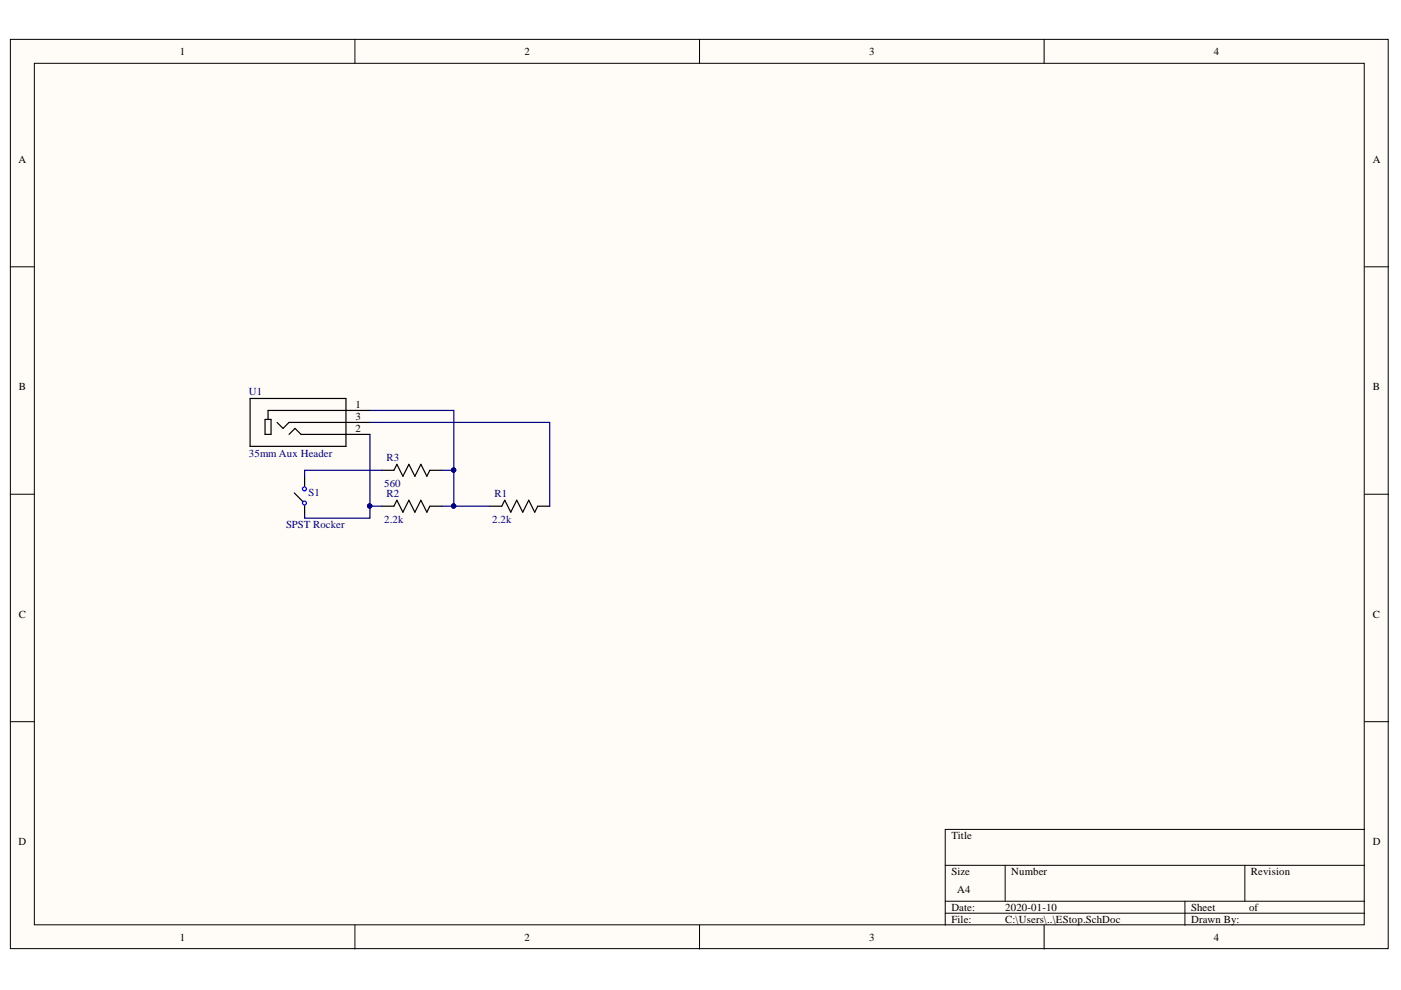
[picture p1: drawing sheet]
# Altium project E_stop.PrjPCB
1 sheet, 5 parts. Net scope: global (net labels, ports and power ports of the same name join across sheets).
Board file: PCB1.PcbDoc

## Sheet EStop.SchDoc
size A4

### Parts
R1  2.2k  [RESC2013X65N]
R2  2.2k  [RESC2013X65N]
R3  560  [RESC2013X65N]
S1  SPST Rocker  [SWITCH ROCKER SPST 10A 125V]
U1  35mm Aux Header  [35mm Aux Header]

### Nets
NetR1_1: R1.1(R1) U1.3
NetR1_2: R1.2(R2) R2.1(R1) R3.1(R1) U1.1
NetR2_2: R2.2(R2) S1.0 U1.2
NetR3_2: R3.2(R2) S1.1
